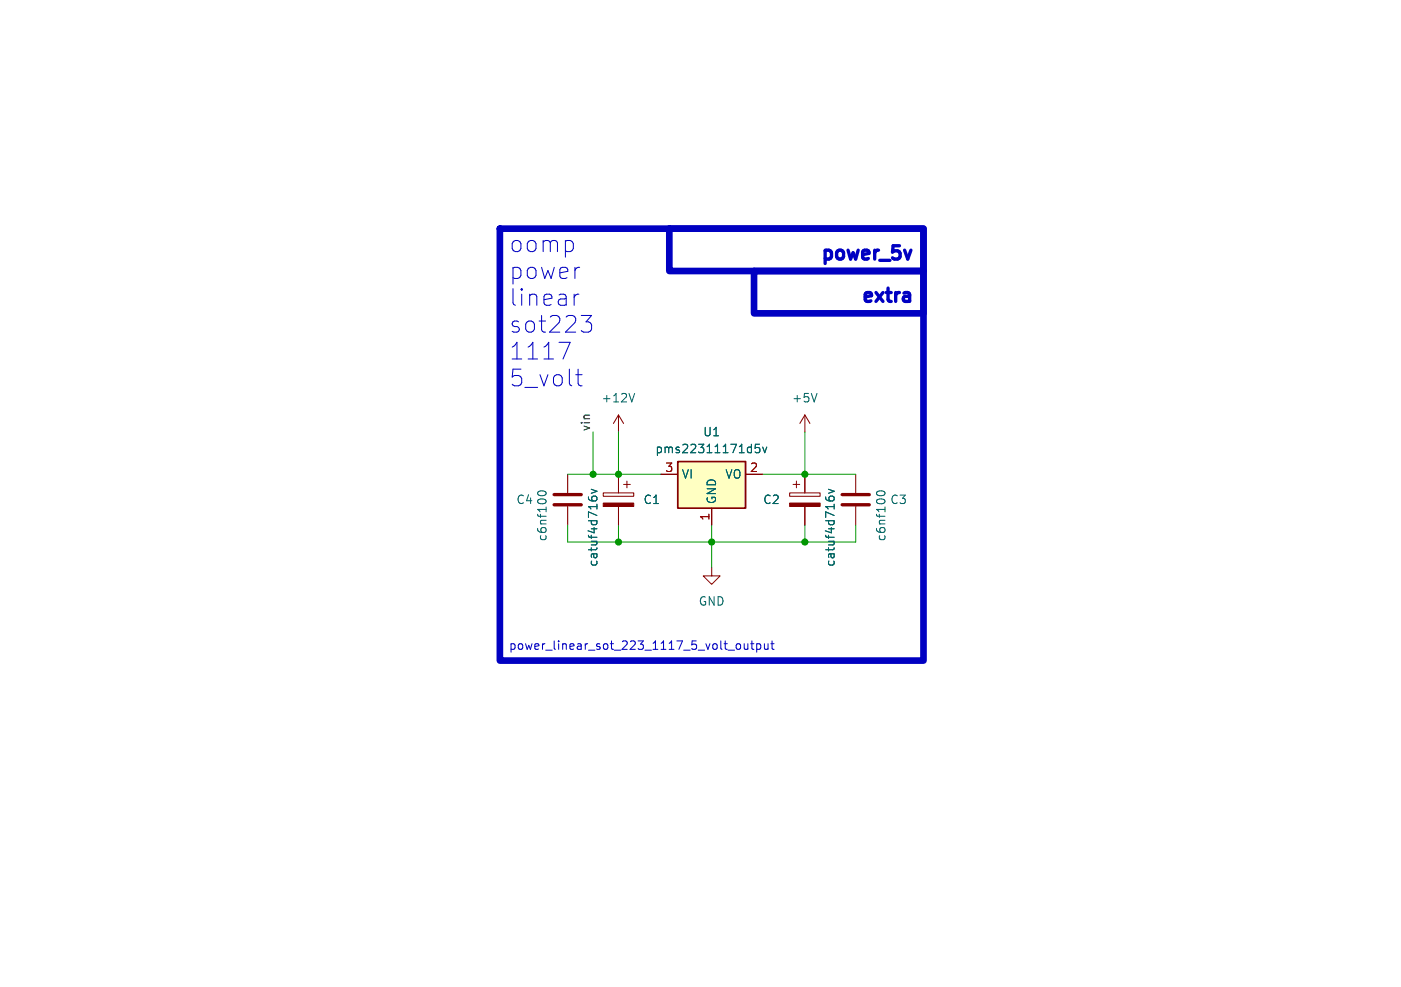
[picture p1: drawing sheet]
<svg xmlns="http://www.w3.org/2000/svg" width="210mm" height="148mm" viewBox="0 0 210 148" stroke-linecap="round" stroke-linejoin="round" font-family="sans-serif">
<g fill="none" stroke="#840000" stroke-width=".15">
<path d="M85.1 71.1v2.8M85.1 75.9v2.8M90.4 73.9h4.6v.5h-4.6zM92.7 62.2v2.6M92.7 71.1v2.8M92.7 75.9v2.8M92.7 62.2l-.8 1.3M92.7 62.2l.8 1.3M93.5 72.6h1M94 72.1v1.1M99.1 71.1h2.5M106.7 76.2v2.5"/>
<path d="M111.8 71.1h2.5M118.4 73.9h4.5v.5h-4.5zM118.9 72.6h1M119.4 72.1v1.1M120.6 62.2v2.6M120.6 71.1v2.8M120.6 75.9v2.8M120.6 62.2l-.7 1.3M120.6 62.2l.8 1.3M128.3 71.1v2.8M128.3 75.9v2.8M106.7 85.1v1.3h1.2l-1.2 1.2-1.3-1.2h1.3"/>
</g>
<g fill="#840000" stroke="#840000" stroke-width=".15">
<path d="M118.4 75.4h4.5v.5h-4.5z"/>
<path d="M90.4 75.4h4.6v.5h-4.6z"/>
</g>
<path d="M95.1 59l-.4 1.3M122.5 59l-.5 1.3M80.7 73.7a.68 .68 0 0 1 1.2 .3 .79 .79 0 0 1-1.3 0zM88.2 74.5l.1 .4M88.6 73.4l.9 .3-.9 .3M88.7 74.9l.1-.4 .1-.1 .5 .1 .1 .4M113.8 66.6h-.6v.6l.2-.1 .4 .1 .1 .1-.1 .5-.1 .1-.5-.1M114.3 67l.3 .9 .3-.9M123.8 74.5v.4M124.2 73.4l.8 .3-.8 .3M124.3 74.9v-.4l.2-.1 .4 .1 .1 .4M131.5 73.7a.68 .68 0 0 1 1.2 .3 .79 .79 0 0 1-1.3 0z" fill="none" stroke="#006464" stroke-width=".15"/>
<path d="M83.1 75.7h4M83.1 74.2h4M126.2 75.7h4.1M126.2 74.2h4.1" fill="none" stroke="#840000" stroke-width=".51"/>
<path d="M101.6 69.2h10.2v7h-10.2z" fill="#ffffc2" stroke="#ffffc2" stroke-width=".15"/>
<path d="M101.6 69.2h10.2v7h-10.2z" fill="none" stroke="#840000" stroke-width=".25"/>
<g fill="none" stroke="#0000c2" stroke-width=".15">
<path d="M85.5 51.3l-1.1 2.5M86.1 44.1v1.7M86.3 56.2h1M86.7 55.4v2.1l.1 .2 .5 .2M86.8 44.1a.64 .64 0 0 0-.7 .5M87.1 47.3h1.6l-.9 1a.68 .68 0 0 1 .9 .4v.6l-.3 .4-.2 .1h-.7M110.6 96.5l.3 .1 .1 .2v.5l-.4 .1M111.6 96.5v.8l.3 .1 .2-.1M112.1 96.5v.9M112.5 96.5h.5M112.7 96.1v1.1l.3 .2M113.4 96.6l.4-.1 .2 .3v.3l-.1 .2h-.5"/>
<path d="M113.4 96.5v1.3M114.6 96.5v.8l.3 .1 .2-.1M115.1 96.5v.9M115.5 96.5h.5M115.7 96.1v1.1l.3 .2"/>
</g>
<path d="M136.5 37.5l-.4 1.3M136.1 43.9l.3 .3v1M136.4 45.1l-.7 .1M136.4 44.3l-.7 .1" fill="none" stroke="#0000c2" stroke-width=".5"/>
<path d="M74.9 34.3h63.5v64.8h-63.5zM100.3 34.3h38.1v6.3h-38.1zM113 40.6h25.4v6.4h-25.4z" fill="none" stroke="#0000c2" stroke-width="1"/>
<path d="M85.1 78.7v2.6h43.2v-2.6M85.1 71.1h14M88.9 64.8v6.3M92.7 64.8v6.3M92.7 78.7v2.6M106.7 78.7v6.4M114.3 71.1h14M120.6 64.8v6.3M120.6 78.7v2.6" fill="none" stroke="#009600" stroke-width=".15"/>
<g fill="#009600" stroke="#009600" stroke-width=".15">
<circle cx="92.7" cy="81.3" r=".46"/>
<circle cx="106.7" cy="81.3" r=".46"/>
<circle cx="120.6" cy="81.3" r=".46"/>
<circle cx="92.7" cy="71.1" r=".46"/>
<circle cx="88.9" cy="71.1" r=".46"/>
<circle cx="120.6" cy="71.1" r=".46"/>
</g>
<g font-size="3.5" fill="#0000c2">
<text x="76.2" y="38">oomp</text>
<text x="76.2" y="42.1">power</text>
<text x="76.2" y="46.1">linear</text>
<text x="76.2" y="50.1">sot223</text>
<text x="76.2" y="54.1">1117</text>
<text x="76.2" y="58.2">5_volt</text>
</g>
<g font-size="2.8" fill="#0000c2">
<text x="122.4" y="39.1">power_5v</text>
<text x="128.5" y="45.5">extra</text>
</g>
<text font-size="1.8" fill="#0f0f0f" x="88.6" y="64.8" transform="rotate(-90 88.6 64.8)">vin</text>
<g font-size="1.8" fill="#006464">
<text x="90.1" y="60.6">+12V</text>
<text x="105.3" y="65.6">U1</text>
<text x="118.6" y="60.6">+5V</text>
<text x="98.1" y="68.2">pms22311171d5v</text>
<text x="102.1" y="72">VI</text>
<text x="108.6" y="72">VO</text>
<text x="77.3" y="75.8">C4</text>
<text x="96.4" y="75.8">C1</text>
<text x="107.5" y="75.7" transform="rotate(-90 107.5 75.7)">GND</text>
<text x="114.3" y="75.8">C2</text>
<text x="133.4" y="75.8">C3</text>
<text x="82.1" y="81.3" transform="rotate(-90 82.1 81.3)">c6nf100</text>
<text x="132.9" y="81.3" transform="rotate(-90 132.9 81.3)">c6nf100</text>
<text x="89.8" y="85.1" transform="rotate(-90 89.8 85.1)">catuf4d716v</text>
<text x="125.3" y="85.1" transform="rotate(-90 125.3 85.1)">catuf4d716v</text>
<text x="104.6" y="91">GND</text>
</g>
<g font-size="1.8" fill="#a90000">
<text x="99.6" y="70.9">3</text>
<text x="112.3" y="70.9">2</text>
<text x="106.4" y="78.2" transform="rotate(-90 106.4 78.2)">1</text>
</g>
<text font-size="1.8" fill="#0000c2" x="76.2" y="97.5">power_linear_sot_223_1117_5_volt_output</text>
</svg>
